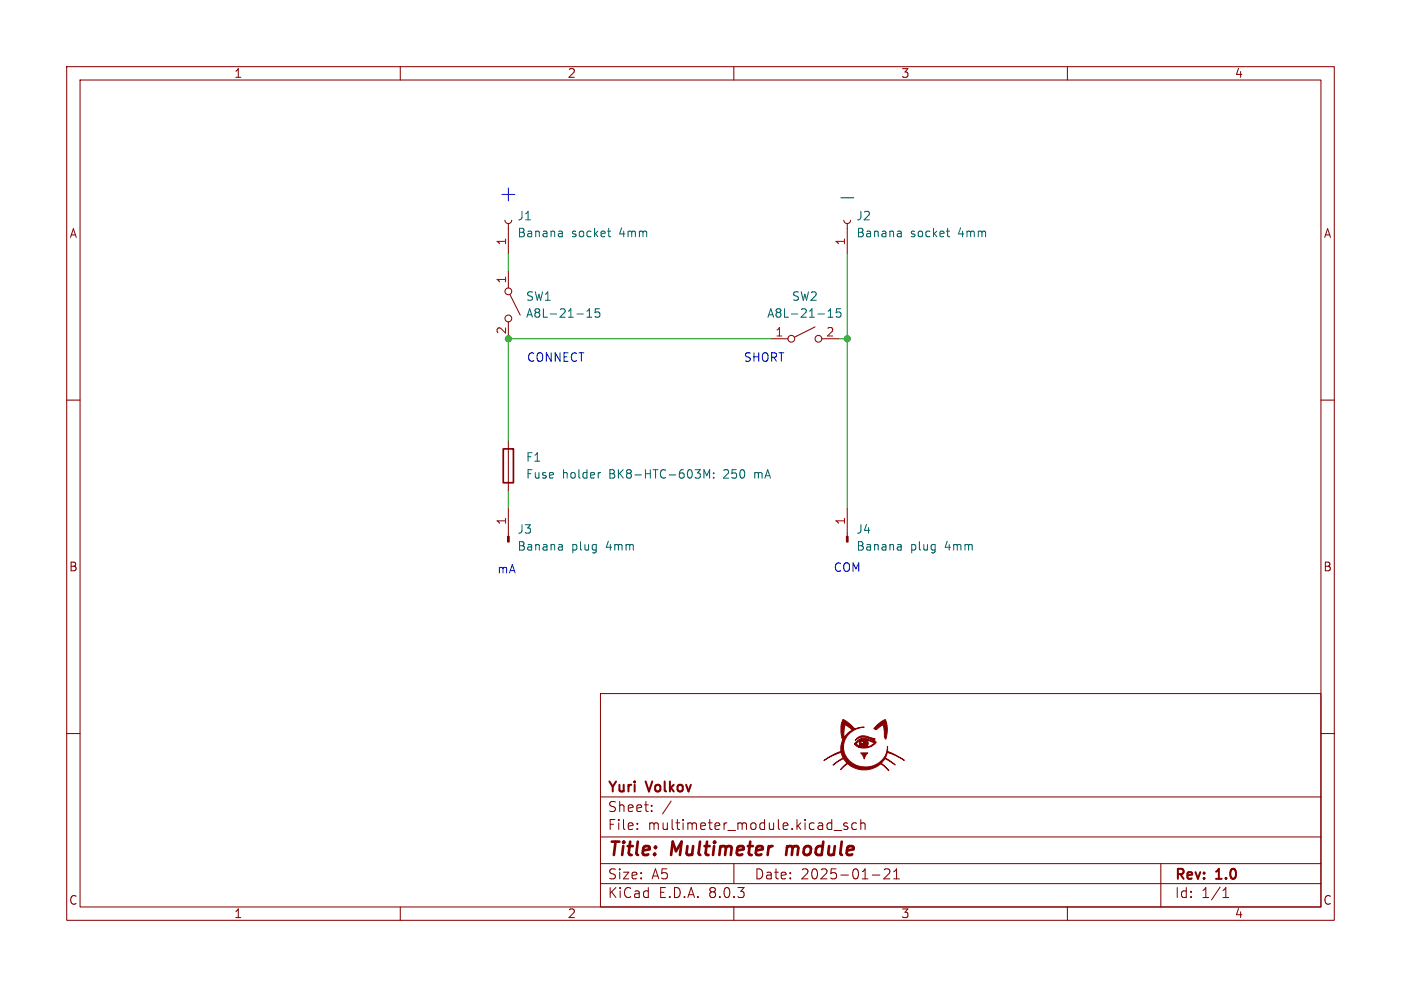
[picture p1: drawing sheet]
<svg xmlns="http://www.w3.org/2000/svg" width="210mm" height="148mm" viewBox="0 0 210 148" stroke-linecap="round" stroke-linejoin="round" font-family="sans-serif">
<g fill="none" stroke="#840000" stroke-width=".15">
<path d="M10 10h190v128h-190zM12 12h186v124h-186zM60 10v2M110 10v2M160 10v2M75.7 33a.51 .51 0 0 0 .5 .5 .51 .51 0 0 0 .5-.5M76.2 33.5v4.6M126.5 33a.51 .51 0 0 0 .5 .5 .51 .51 0 0 0 .5-.5M127 33.5v4.6M10 60h2M76.2 40.6v2.6M76.2 48.3v2.5"/>
<path d="M76.5 44.2l1.5 3M115.6 50.8h2.5M122.2 49l-3.1 1.5M123.2 50.8h2.5M198 60h2M76.2 66v7.7M76.2 76.2v4.2M127 76.2v4.2M10 110h2M90 104h108v32h-108zM90 119.5h108M198 110h2"/>
<path d="M60 136v2M90 132.5h108M90 129.5h108M90 125.5h108M95.5 124.2v.2M95.5 123.5v.1M97.7 121.5v.2M97.7 120.8v.1M100.6 120.1l-1.3 1.9M110 136v2M110 129.5v3M125 124.5h1.2"/>
<path d="M127 123.5l-.3-.1-.2 .2v.2l.5 .2v.3h-.5M128.4 123.5l-.4-.1-.3 .3v.4l.1 .2h.6M129 123.5a.37 .37 0 0 1 .7 .1v.8M129 122.9v1.5M130.8 131.2h1.1M132.5 130.4l.3-.1 .5 .1a.41 .41 0 0 1 0 .5l-.8 .9h.9M134 131.8h.8M134 130.7l.4-.4v1.5M160 136v2M174 129.5v6.5M183.3 134.6h.9M183.3 133.5l.5-.4v1.5"/>
<circle cx="76.2" cy="43.7" r=".51"/>
<circle cx="76.2" cy="47.8" r=".51"/>
<circle cx="118.6" cy="50.8" r=".51"/>
<circle cx="122.7" cy="50.8" r=".51"/>
</g>
<path d="M118 126.9l-.2 1.3" fill="none" stroke="#840000" stroke-width=".4"/>
<g fill="none" stroke="#006464" stroke-width=".15">
<path d="M84.1 34.7l.2 .1v.7M84.3 35.4l-.4 .1M84.3 35h-.4M91.1 34.7h.5M91.3 35.4l.3 .1M134.9 34.7l.2 .1v.7M135.1 35.4l-.4 .1M135.1 35h-.4M141.9 34.7h.5M142.1 35.4l.3 .1M88 47.6h.7M88 46.7l.3-.4v1.3"/>
<path d="M89.9 46.3h-.6l-.1 .6 .2-.1h.4l.1 .2v.4l-.2 .2-.5-.2M124.1 47.6h.8M124.1 46.7l.4-.4v1.3M126 46.3h-.6l-.1 .6 .2-.1h.4l.2 .2-.1 .4-.2 .2-.5-.2M90 70.9h-.2M104.2 70.4h.8l-.4 .5M104.9 71v.6M105.5 71.7v-1.3l.4 .9 .5-.9v1.3M107 71.6v.1M107 70.9v.1M84.1 81.6l.2 .2v.7M84.3 82.4l-.4 .1"/>
<path d="M84.3 82h-.4M134.9 81.6l.2 .2v.7M135.1 82.4l-.4 .1M135.1 82h-.4"/>
</g>
<g fill="#840000" stroke="#840000" stroke-width=".15">
<path d="M76.1 80.4h.2v.9h-.2z"/>
<path d="M126.9 80.4h.2v.9h-.2z"/>
<path d="M129 112.9h1.1l-.3 .3-.3 .6-.2-.5z"/>
<path d="M129.3 111.2l.1-.1a.39 .39 0 0 1 .5 .3 .39 .39 0 0 1-.4 .5 .39 .39 0 0 1-.4-.5 .17 .17 0 0 0 .2 .1 .17 .17 0 0 0 .1-.2z"/>
<path d="M128.5 110.7a2.02 2.02 0 0 1 2.1-.1l.6 .2h-.5l.5 .3-.5-.1a1.87 1.87 0 0 0-2.5 0z"/>
<path d="M131.1 109.1l1.3-1a.2 .2 0 0 1 .2-.2 .2 .2 0 0 1 .2 .2 4.3 4.3 0 0 1 0 2.7l-.2-.3-.2-1.8-.6 .3a.54 .54 0 0 1-.8 .3z"/>
<path d="M128.1 111.5a1.57 1.57 0 0 1 1.7-.8l1.5 .6-.2 .3a2.37 2.37 0 0 1-2.4 .4h1.3l.5-.2 .6-.4-1.2-.5a.72 .72 0 0 1 0 1.1h-1.2l-.5-.3-.1-.2h.2l.7 .4-.1-.2 .1-.1a.49 .49 0 0 0 .8 .3 .49 .49 0 0 0 0-.8 .49 .49 0 0 0-.8 .3v.2h-.1l-.1-.2 .2-.4-.7 .5z"/>
<path d="M126.3 107.9l.2 .1a3.8 3.8 0 0 1 1.6 1.3l1.4-.3a3 3 0 0 0-2.5 4.7 3.4 3.4 0 0 0 3.4 1.3 3.4 3.4 0 0 0 2.6-2.7v-.4v.8l1.1 .4 1.5 .9-1.2-.6-1.4-.6-.3 .9 1.5 1-1.3-.8a.17 .17 0 0 0-.2-.1 .17 .17 0 0 0-.1 .1l-.5 .6 1.1 1.1-1.2-1.1a3.9 3.9 0 0 1-2.1 .9 3.8 3.8 0 0 1-2.8-.9l-1.1 .9 1-.9-.5-.6a.52 .52 0 0 0-.6 .1l-1 .7 1.5-1-.3-.9-1.7 .7-.9 .5 1.6-.9 1-.4-.1-.7 .2-.7a.53 .53 0 0 0 0-.7h.3l.6-.6 .7-.5-1.1-.8-.2 1.1v.8h-.3l-.1-.8a2.95 2.95 0 0 1 .1-1.6z"/>
</g>
<path d="M75.4 67.3h1.6v5.1h-1.6z" fill="none" stroke="#840000" stroke-width=".25"/>
<path d="M126 29.7h2" fill="none" stroke="#0000c2" stroke-width=".15"/>
<path d="M76.2 38.1v2.5M127 38.1v38.1M115.6 50.8h-39.4v15.2M125.7 50.8h1.3M76.2 73.7v2.5" fill="none" stroke="#009600" stroke-width=".15"/>
<g fill="#009600" stroke="#009600" stroke-width=".15">
<circle cx="76.2" cy="50.8" r=".46"/>
<circle cx="127" cy="50.8" r=".46"/>
</g>
<text font-size="3.5" fill="#0000c2" x="74.7" y="30.5">+</text>
<g font-size="2.8" fill="#840000">
<text x="91" y="128.9">Title:</text>
<text x="100.7" y="128.9">Multimeter</text>
<text x="118.7" y="128.9">module</text>
</g>
<g font-size="2.1" fill="#840000">
<text x="91" y="119.2">Yuri</text>
<text x="97" y="119.2">Volkov</text>
<text x="91" y="124.7">File:</text>
<text x="91" y="122">Sheet:</text>
<text x="97.1" y="124.7">multimeter_module.kicad_sch</text>
<text x="91" y="134.9">KiCad</text>
<text x="91" y="132.1">Size:</text>
<text x="97.7" y="132.1">A5</text>
<text x="98.7" y="134.9">E.D.A.</text>
<text x="106.3" y="134.9">8.0.3</text>
<text x="113" y="132.1">Date:</text>
<text x="120" y="132.1">2025-01-21</text>
<text x="176" y="132.3">Rev:</text>
<text x="176" y="134.9">Id:</text>
<text x="180.1" y="134.9">1/1</text>
<text x="182.4" y="132.3">1.0</text>
</g>
<g font-size="1.8" fill="#840000">
<text x="35" y="11.9">1</text>
<text x="85" y="11.9">2</text>
<text x="135" y="11.9">3</text>
<text x="185" y="11.9">4</text>
<text x="10.3" y="35.9">A</text>
<text x="198.4" y="35.9">A</text>
<text x="10.3" y="85.9">B</text>
<text x="198.3" y="85.9">B</text>
<text x="10.3" y="135.9">C</text>
<text x="35" y="137.9">1</text>
<text x="85" y="137.9">2</text>
<text x="135" y="137.9">3</text>
<text x="185" y="137.9">4</text>
<text x="198.3" y="135.9">C</text>
</g>
<g font-size="1.8" fill="#006464">
<text x="77.5" y="33.2">J1</text>
<text x="77.5" y="35.8">Banana</text>
<text x="85.7" y="35.8">socket</text>
<text x="92.9" y="35.8">4mm</text>
<text x="128.3" y="33.2">J2</text>
<text x="128.3" y="35.8">Banana</text>
<text x="136.5" y="35.8">socket</text>
<text x="143.7" y="35.8">4mm</text>
<text x="78.7" y="45.3">SW1</text>
<text x="78.7" y="47.9">A8L-21-15</text>
<text x="114.9" y="47.9">A8L-21-15</text>
<text x="118.6" y="45.3">SW2</text>
<text x="78.7" y="69.4">F1</text>
<text x="78.7" y="72">Fuse</text>
<text x="84.3" y="72">holder</text>
<text x="91.4" y="72">BK8-HTC-603M:</text>
<text x="108.8" y="72">250</text>
<text x="113.5" y="72">mA</text>
<text x="77.5" y="80.2">J3</text>
<text x="77.5" y="82.8">Banana</text>
<text x="85.7" y="82.8">plug</text>
<text x="90.9" y="82.8">4mm</text>
<text x="128.3" y="80.2">J4</text>
<text x="128.3" y="82.8">Banana</text>
<text x="136.5" y="82.8">plug</text>
<text x="141.7" y="82.8">4mm</text>
</g>
<g font-size="1.8" fill="#a90000">
<text x="75.9" y="36.9" transform="rotate(-90 75.9 36.9)">1</text>
<text x="126.7" y="36.9" transform="rotate(-90 126.7 36.9)">1</text>
<text x="75.9" y="42.6" transform="rotate(-90 75.9 42.6)">1</text>
<text x="75.9" y="50.2" transform="rotate(-90 75.9 50.2)">2</text>
<text x="116.1" y="50.5">1</text>
<text x="123.8" y="50.5">2</text>
<text x="75.9" y="78.8" transform="rotate(-90 75.9 78.8)">1</text>
<text x="126.7" y="78.8" transform="rotate(-90 126.7 78.8)">1</text>
</g>
<g font-size="1.8" fill="#0000c2">
<text x="78.9" y="54.5">CONNECT</text>
<text x="111.4" y="54.5">SHORT</text>
<text x="74.5" y="86.2">mA</text>
<text x="124.9" y="86">COM</text>
</g>
</svg>
